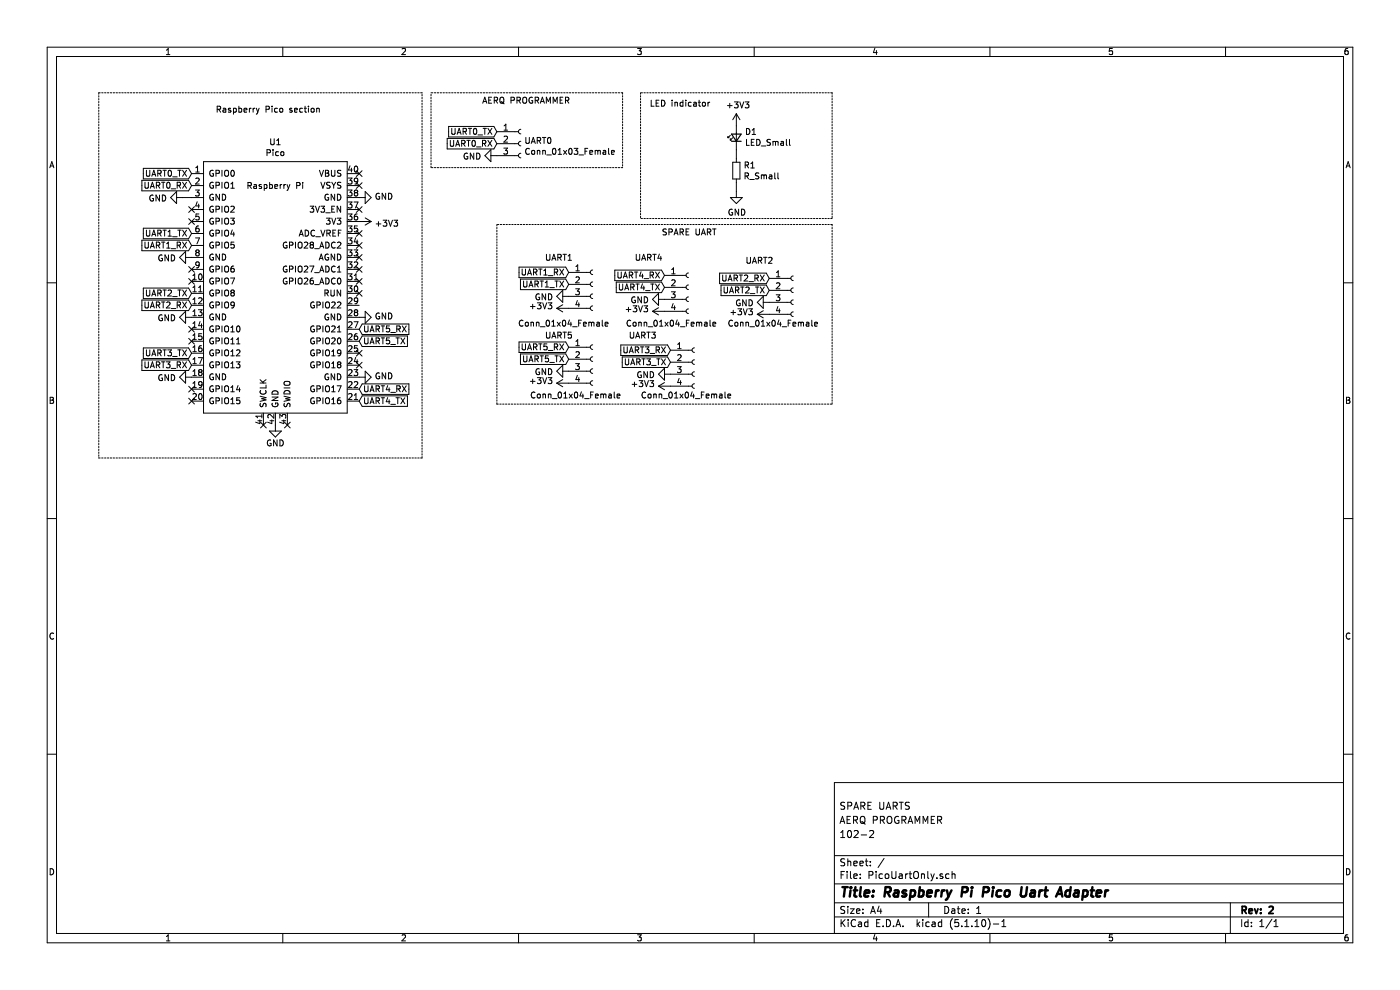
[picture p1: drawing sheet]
EESchema Schematic File Version 4
EELAYER 30 0
EELAYER END
$Descr A4 11693 8268
encoding utf-8
Sheet 1 1
Title "Raspberry Pi Pico Uart Adapter"
Date "1"
Rev "2"
Comp ""
Comment1 "102-2"
Comment2 "AERQ PROGRAMMER"
Comment3 "SPARE UARTS"
Comment4 ""
$EndDescr
$Comp
L Connector:Conn_01x03_Female UART0
U 1 1
P 4350 1200
F 0 "UART0" H 4378 1226 50  0000 L CNN
F 1 "Conn_01x03_Female" H 4378 1135 50  0000 L CNN
F 2 "Connector_PinSocket_2.54mm:PinSocket_1x03_P2.54mm_Vertical" H 4350 1200 50  0001 C CNN
F 3 "~" H 4350 1200 50  0001 C CNN
	1    4350 1200
	1    0    0    -1  
$EndComp
Text GLabel 1600 1450 0    50   Input ~ 0
UART0_TX
Text GLabel 1600 1550 0    50   Input ~ 0
UART0_RX
Text GLabel 4150 1100 0    50   Input ~ 0
UART0_TX
Text GLabel 4150 1200 0    50   Input ~ 0
UART0_RX
$Comp
L power:GND #PWR0102
U 1 1
P 4150 1300
F 0 "#PWR0102" H 4150 1050 50  0001 C CNN
F 1 "GND" V 4155 1172 50  0000 R CNN
F 2 "" H 4150 1300 50  0001 C CNN
F 3 "" H 4150 1300 50  0001 C CNN
	1    4150 1300
	0    1    1    0   
$EndComp
Text GLabel 1600 1950 0    50   Input ~ 0
UART1_TX
Text GLabel 1600 2050 0    50   Input ~ 0
UART1_RX
$Comp
L power:GND #PWR0103
U 1 1
P 1600 2150
F 0 "#PWR0103" H 1600 1900 50  0001 C CNN
F 1 "GND" V 1605 2022 50  0000 R CNN
F 2 "" H 1600 2150 50  0001 C CNN
F 3 "" H 1600 2150 50  0001 C CNN
	1    1600 2150
	0    1    1    0   
$EndComp
$Comp
L power:GND #PWR0105
U 1 1
P 1600 3150
F 0 "#PWR0105" H 1600 2900 50  0001 C CNN
F 1 "GND" V 1605 3022 50  0000 R CNN
F 2 "" H 1600 3150 50  0001 C CNN
F 3 "" H 1600 3150 50  0001 C CNN
	1    1600 3150
	0    1    1    0   
$EndComp
Text GLabel 4750 2375 0    50   Input ~ 0
UART1_TX
Text GLabel 4750 2275 0    50   Input ~ 0
UART1_RX
$Comp
L power:GND #PWR0121
U 1 1
P 2300 3550
F 0 "#PWR0121" H 2300 3300 50  0001 C CNN
F 1 "GND" H 2300 3400 50  0000 C CNN
F 2 "" H 2300 3550 50  0001 C CNN
F 3 "" H 2300 3550 50  0001 C CNN
	1    2300 3550
	1    0    0    -1  
$EndComp
NoConn ~ 1600 3250
NoConn ~ 1600 3350
NoConn ~ 3000 2450
Wire Notes Line
	5200 775  3600 775 
Text Notes 4025 875  0    50   ~ 0
AERQ PROGRAMMER\n
NoConn ~ 1600 1750
NoConn ~ 1600 1850
$Comp
L power:GND #PWR0127
U 1 1
P 1600 2650
F 0 "#PWR0127" H 1600 2400 50  0001 C CNN
F 1 "GND" V 1605 2522 50  0000 R CNN
F 2 "" H 1600 2650 50  0001 C CNN
F 3 "" H 1600 2650 50  0001 C CNN
	1    1600 2650
	0    1    1    0   
$EndComp
NoConn ~ 1600 2850
NoConn ~ 1600 2750
$Comp
L power:GND #PWR0104
U 1 1
P 3000 2650
F 0 "#PWR0104" H 3000 2400 50  0001 C CNN
F 1 "GND" V 3005 2522 50  0000 R CNN
F 2 "" H 3000 2650 50  0001 C CNN
F 3 "" H 3000 2650 50  0001 C CNN
	1    3000 2650
	0    -1   -1   0   
$EndComp
$Comp
L power:GND #PWR0106
U 1 1
P 3000 3150
F 0 "#PWR0106" H 3000 2900 50  0001 C CNN
F 1 "GND" V 3005 3022 50  0000 R CNN
F 2 "" H 3000 3150 50  0001 C CNN
F 3 "" H 3000 3150 50  0001 C CNN
	1    3000 3150
	0    -1   -1   0   
$EndComp
$Comp
L power:GND #PWR0107
U 1 1
P 3000 1650
F 0 "#PWR0107" H 3000 1400 50  0001 C CNN
F 1 "GND" V 3005 1522 50  0000 R CNN
F 2 "" H 3000 1650 50  0001 C CNN
F 3 "" H 3000 1650 50  0001 C CNN
	1    3000 1650
	0    -1   -1   0   
$EndComp
NoConn ~ 3000 2350
NoConn ~ 3000 2250
NoConn ~ 3000 2150
NoConn ~ 3000 2050
NoConn ~ 3000 1950
$Comp
L Device:R_Small R1
U 1 1
P 6150 1425
F 0 "R1" H 6209 1471 50  0000 L CNN
F 1 "R_Small" H 6209 1380 50  0000 L CNN
F 2 "Resistor_THT:R_Axial_DIN0207_L6.3mm_D2.5mm_P2.54mm_Vertical" H 6150 1425 50  0001 C CNN
F 3 "~" H 6150 1425 50  0001 C CNN
	1    6150 1425
	1    0    0    -1  
$EndComp
$Comp
L power:GND #PWR0110
U 1 1
P 6150 1600
F 0 "#PWR0110" H 6150 1350 50  0001 C CNN
F 1 "GND" H 6155 1427 50  0000 C CNN
F 2 "" H 6150 1600 50  0001 C CNN
F 3 "" H 6150 1600 50  0001 C CNN
	1    6150 1600
	1    0    0    -1  
$EndComp
Wire Wire Line
	6150 1525 6150 1600
NoConn ~ 3000 3050
NoConn ~ 3000 1750
NoConn ~ 3000 1550
NoConn ~ 3000 1450
NoConn ~ 1600 2350
NoConn ~ 2400 3550
NoConn ~ 2200 3550
$Comp
L power:GND #PWR0101
U 1 1
P 1525 1650
F 0 "#PWR0101" H 1525 1400 50  0001 C CNN
F 1 "GND" V 1530 1522 50  0000 R CNN
F 2 "" H 1525 1650 50  0001 C CNN
F 3 "" H 1525 1650 50  0001 C CNN
	1    1525 1650
	0    1    1    0   
$EndComp
Wire Wire Line
	1600 1650 1525 1650
NoConn ~ 1600 2250
$Comp
L power:+3V3 #PWR01
U 1 1
P 3000 1850
F 0 "#PWR01" H 3000 1700 50  0001 C CNN
F 1 "+3V3" V 3015 1978 50  0000 L CNN
F 2 "" H 3000 1850 50  0001 C CNN
F 3 "" H 3000 1850 50  0001 C CNN
	1    3000 1850
	0    1    1    0   
$EndComp
$Comp
L power:+3V3 #PWR03
U 1 1
P 6150 1050
F 0 "#PWR03" H 6150 900 50  0001 C CNN
F 1 "+3V3" H 6165 1223 50  0000 C CNN
F 2 "" H 6150 1050 50  0001 C CNN
F 3 "" H 6150 1050 50  0001 C CNN
	1    6150 1050
	1    0    0    -1  
$EndComp
$Comp
L power:GND #PWR0108
U 1 1
P 4750 2475
F 0 "#PWR0108" H 4750 2225 50  0001 C CNN
F 1 "GND" V 4755 2347 50  0000 R CNN
F 2 "" H 4750 2475 50  0001 C CNN
F 3 "" H 4750 2475 50  0001 C CNN
	1    4750 2475
	0    1    1    0   
$EndComp
$Comp
L power:+3V3 #PWR02
U 1 1
P 4750 2575
F 0 "#PWR02" H 4750 2425 50  0001 C CNN
F 1 "+3V3" V 4765 2703 50  0000 L CNN
F 2 "" H 4750 2575 50  0001 C CNN
F 3 "" H 4750 2575 50  0001 C CNN
	1    4750 2575
	0    -1   -1   0   
$EndComp
Wire Notes Line
	5200 1400 3600 1400
Text Notes 1800 950  0    50   ~ 0
Raspberry Pico section
Wire Notes Line
	6950 775  5350 775 
Wire Notes Line
	6950 1825 5350 1825
Wire Notes Line
	6950 775  6950 1825
Wire Notes Line
	5350 775  5350 1825
$Comp
L Device:LED_Small D1
U 1 1
P 6150 1150
F 0 "D1" V 6196 1080 50  0000 R CNN
F 1 "LED_Small" V 6105 1080 50  0000 R CNN
F 2 "LED_THT:LED_D5.0mm_Horizontal_O3.81mm_Z3.0mm" V 6150 1150 50  0001 C CNN
F 3 "~" V 6150 1150 50  0001 C CNN
	1    6150 1150
	0    -1   -1   0   
$EndComp
Wire Wire Line
	6150 1250 6150 1325
Text Notes 5425 900  0    50   ~ 0
LED indicator\n
Wire Notes Line
	825  775  825  3825
Wire Notes Line
	825  3825 3525 3825
Wire Notes Line
	3525 3825 3525 775 
Wire Notes Line
	3525 775  825  775 
Text GLabel 6425 2425 0    50   Input ~ 0
UART2_TX
Text GLabel 6425 2325 0    50   Input ~ 0
UART2_RX
$Comp
L Connector:Conn_01x04_Female UART2
U 1 1
P 6625 2425
F 0 "UART2" H 6225 2675 50  0000 L CNN
F 1 "Conn_01x04_Female" H 6075 2150 50  0000 L CNN
F 2 "Connector_PinSocket_2.54mm:PinSocket_1x04_P2.54mm_Vertical" H 6625 2425 50  0001 C CNN
F 3 "~" H 6625 2425 50  0001 C CNN
	1    6625 2425
	1    0    0    -1  
$EndComp
$Comp
L power:GND #PWR04
U 1 1
P 6425 2525
F 0 "#PWR04" H 6425 2275 50  0001 C CNN
F 1 "GND" V 6430 2397 50  0000 R CNN
F 2 "" H 6425 2525 50  0001 C CNN
F 3 "" H 6425 2525 50  0001 C CNN
	1    6425 2525
	0    1    1    0   
$EndComp
$Comp
L power:+3V3 #PWR05
U 1 1
P 6425 2625
F 0 "#PWR05" H 6425 2475 50  0001 C CNN
F 1 "+3V3" V 6440 2753 50  0000 L CNN
F 2 "" H 6425 2625 50  0001 C CNN
F 3 "" H 6425 2625 50  0001 C CNN
	1    6425 2625
	0    -1   -1   0   
$EndComp
Text GLabel 5600 3025 0    50   Input ~ 0
UART3_TX
Text GLabel 5600 2925 0    50   Input ~ 0
UART3_RX
$Comp
L Connector:Conn_01x04_Female UART3
U 1 1
P 5800 3025
F 0 "UART3" H 5250 3250 50  0000 L CNN
F 1 "Conn_01x04_Female" H 5350 2750 50  0000 L CNN
F 2 "Connector_PinSocket_2.54mm:PinSocket_1x04_P2.54mm_Vertical" H 5800 3025 50  0001 C CNN
F 3 "~" H 5800 3025 50  0001 C CNN
	1    5800 3025
	1    0    0    -1  
$EndComp
$Comp
L power:GND #PWR06
U 1 1
P 5600 3125
F 0 "#PWR06" H 5600 2875 50  0001 C CNN
F 1 "GND" V 5605 2997 50  0000 R CNN
F 2 "" H 5600 3125 50  0001 C CNN
F 3 "" H 5600 3125 50  0001 C CNN
	1    5600 3125
	0    1    1    0   
$EndComp
$Comp
L power:+3V3 #PWR07
U 1 1
P 5600 3225
F 0 "#PWR07" H 5600 3075 50  0001 C CNN
F 1 "+3V3" V 5615 3353 50  0000 L CNN
F 2 "" H 5600 3225 50  0001 C CNN
F 3 "" H 5600 3225 50  0001 C CNN
	1    5600 3225
	0    -1   -1   0   
$EndComp
Text GLabel 5550 2400 0    50   Input ~ 0
UART4_TX
Text GLabel 5550 2300 0    50   Input ~ 0
UART4_RX
$Comp
L Connector:Conn_01x04_Female UART4
U 1 1
P 5750 2400
F 0 "UART4" H 5300 2650 50  0000 L CNN
F 1 "Conn_01x04_Female" H 5225 2100 50  0000 L CNN
F 2 "Connector_PinSocket_2.54mm:PinSocket_1x04_P2.54mm_Vertical" H 5750 2400 50  0001 C CNN
F 3 "~" H 5750 2400 50  0001 C CNN
	1    5750 2400
	1    0    0    -1  
$EndComp
$Comp
L power:GND #PWR08
U 1 1
P 5550 2500
F 0 "#PWR08" H 5550 2250 50  0001 C CNN
F 1 "GND" V 5555 2372 50  0000 R CNN
F 2 "" H 5550 2500 50  0001 C CNN
F 3 "" H 5550 2500 50  0001 C CNN
	1    5550 2500
	0    1    1    0   
$EndComp
$Comp
L power:+3V3 #PWR09
U 1 1
P 5550 2600
F 0 "#PWR09" H 5550 2450 50  0001 C CNN
F 1 "+3V3" V 5565 2728 50  0000 L CNN
F 2 "" H 5550 2600 50  0001 C CNN
F 3 "" H 5550 2600 50  0001 C CNN
	1    5550 2600
	0    -1   -1   0   
$EndComp
Text GLabel 4750 3000 0    50   Input ~ 0
UART5_TX
Text GLabel 4750 2900 0    50   Input ~ 0
UART5_RX
$Comp
L Connector:Conn_01x04_Female UART5
U 1 1
P 4950 3000
F 0 "UART5" H 4550 3200 50  0000 L CNN
F 1 "Conn_01x04_Female" H 4425 2700 50  0000 L CNN
F 2 "Connector_PinSocket_2.54mm:PinSocket_1x04_P2.54mm_Vertical" H 4950 3000 50  0001 C CNN
F 3 "~" H 4950 3000 50  0001 C CNN
	1    4950 3000
	1    0    0    -1  
$EndComp
$Comp
L power:GND #PWR010
U 1 1
P 4750 3100
F 0 "#PWR010" H 4750 2850 50  0001 C CNN
F 1 "GND" V 4755 2972 50  0000 R CNN
F 2 "" H 4750 3100 50  0001 C CNN
F 3 "" H 4750 3100 50  0001 C CNN
	1    4750 3100
	0    1    1    0   
$EndComp
$Comp
L power:+3V3 #PWR011
U 1 1
P 4750 3200
F 0 "#PWR011" H 4750 3050 50  0001 C CNN
F 1 "+3V3" V 4765 3328 50  0000 L CNN
F 2 "" H 4750 3200 50  0001 C CNN
F 3 "" H 4750 3200 50  0001 C CNN
	1    4750 3200
	0    -1   -1   0   
$EndComp
Text GLabel 1600 2450 0    50   Input ~ 0
UART2_TX
Text GLabel 1600 2550 0    50   Input ~ 0
UART2_RX
$Comp
L MCU_RaspberryPi_and_Boards:Pico U1
U 1 1
P 2300 2400
F 0 "U1" H 2300 3615 50  0000 C CNN
F 1 "Pico" H 2300 3524 50  0000 C CNN
F 2 "mmilibrary:RPi_Pico_SMD_TH" V 2300 2400 50  0001 C CNN
F 3 "" H 2300 2400 50  0001 C CNN
	1    2300 2400
	1    0    0    -1  
$EndComp
Text GLabel 1600 2950 0    50   Input ~ 0
UART3_TX
Text GLabel 1600 3050 0    50   Input ~ 0
UART3_RX
Text GLabel 3000 3350 2    50   Input ~ 0
UART4_TX
Text GLabel 3000 3250 2    50   Input ~ 0
UART4_RX
Text GLabel 3000 2850 2    50   Input ~ 0
UART5_TX
Text GLabel 3000 2750 2    50   Input ~ 0
UART5_RX
NoConn ~ 3000 2950
Wire Notes Line
	3600 1400 3600 775 
Wire Notes Line
	5200 775  5200 1400
$Comp
L Connector:Conn_01x04_Female UART1
U 1 1
P 4950 2375
F 0 "UART1" H 4550 2600 50  0000 L CNN
F 1 "Conn_01x04_Female" H 4325 2050 50  0000 L CNN
F 2 "Connector_PinSocket_2.54mm:PinSocket_1x04_P2.54mm_Vertical" H 4950 2375 50  0001 C CNN
F 3 "~" H 4950 2375 50  0001 C CNN
	1    4950 2375
	1    0    0    -1  
$EndComp
Wire Notes Line
	4150 1875 4150 3375
Wire Notes Line
	4150 3375 6950 3375
Wire Notes Line
	6950 3375 6950 1875
Wire Notes Line
	6950 1875 4150 1875
Text Notes 5525 1975 0    50   ~ 0
SPARE UART\n
$EndSCHEMATC
